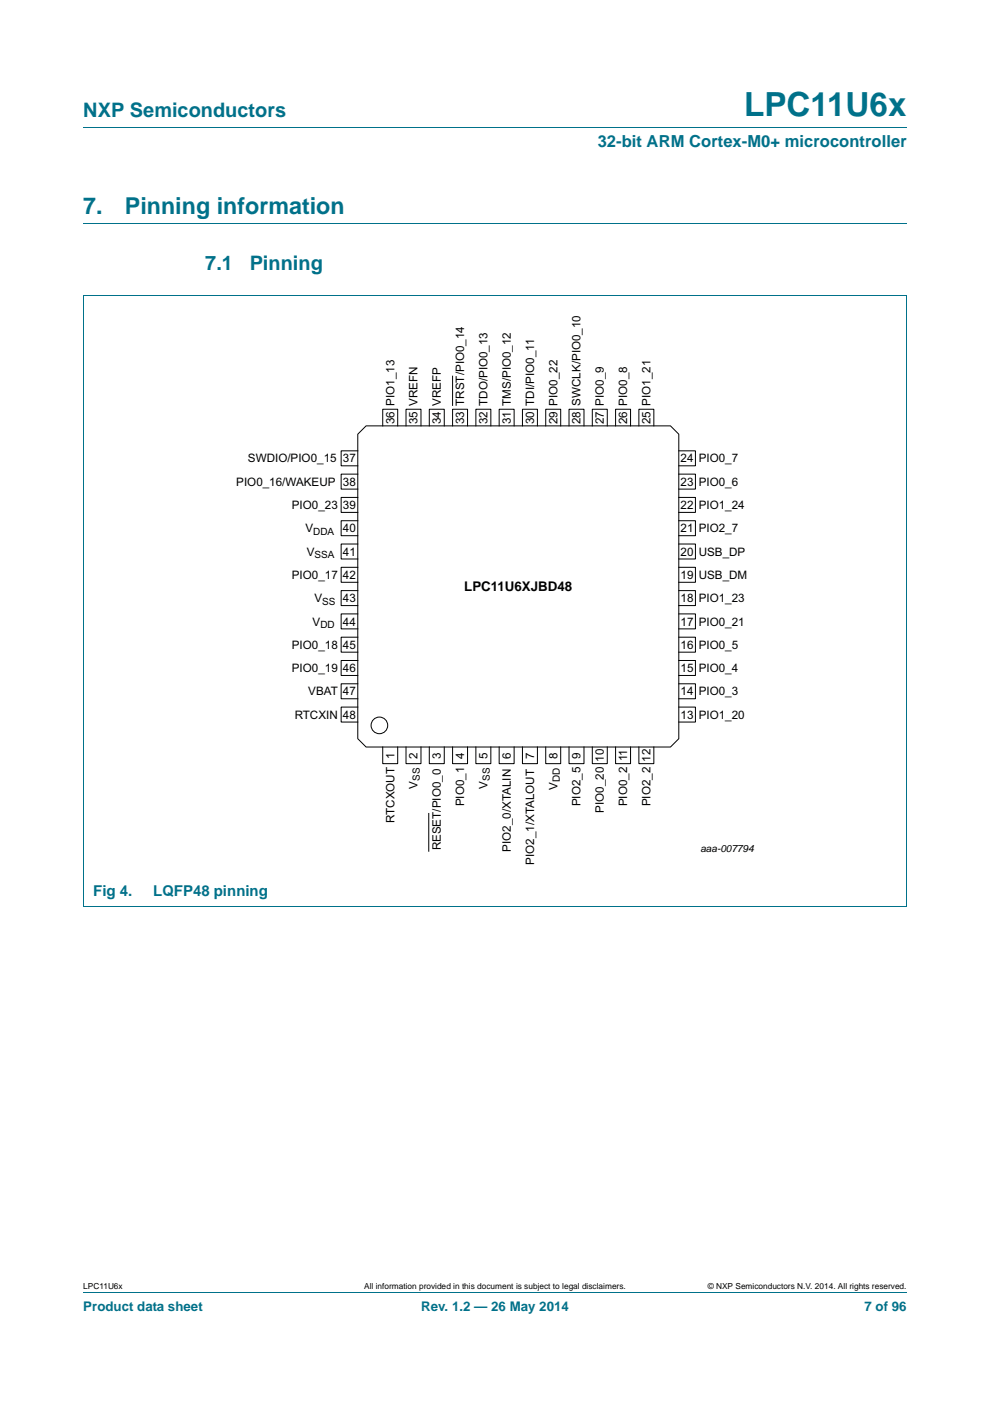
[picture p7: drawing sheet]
<svg xmlns="http://www.w3.org/2000/svg" width="210mm" height="297mm" viewBox="0 0 210 297" stroke-linecap="round" stroke-linejoin="round" font-family="sans-serif">
<path d="M17.7 27h174.6M17.7 47.4h174.6M17.6 62.6h174.7M17.7 62.7v129.4M192.3 62.7v129.4M17.6 192.2h174.7M17.7 273.9h174.6" fill="none" stroke="#00718a" stroke-width=".21"/>
<g fill="none" stroke="#000" stroke-width=".21">
<path d="M96 79.7v6.4M75.9 92.1l1.7-1.8h64.6l1.8 1.8v64.5l-1.8 1.8h-64.6l-1.7-1.8zM75.9 95.6h-3.5v3.2h3.5M81.2 90.3v-3.5h3.2v3.5M86.1 90.3v-3.5h3.2v3.5M91.1 90.3v-3.5h3.1v3.5M96 90.3v-3.5h3.2v3.5M100.9 90.3v-3.5h3.2v3.5M105.9 90.3v-3.5h3.1v3.5M110.8 90.3v-3.5h3.2v3.5M115.8 90.3v-3.5h3.1v3.5M120.7 90.3v-3.5h3.2v3.5"/>
<path d="M125.6 90.3v-3.5h3.2v3.5M130.6 90.3v-3.5h3.1v3.5M135.5 90.3v-3.5h3.2v3.5M144 95.6h3.5v3.2h-3.5M75.9 100.5h-3.5v3.2h3.5M75.9 105.5h-3.5v3.1h3.5M75.9 110.4h-3.5v3.2h3.5M75.9 115.3h-3.5v3.2h3.5M144 100.5h3.5v3.2h-3.5M144 105.5h3.5v3.1h-3.5M144 110.4h3.5v3.2h-3.5M144 115.3h3.5v3.2h-3.5"/>
<path d="M75.9 120.3h-3.5v3.2h3.5M75.9 125.2h-3.5v3.2h3.5M75.9 130.2h-3.5v3.1h3.5M75.9 135.1h-3.5v3.2h3.5M144 120.3h3.5v3.2h-3.5M144 125.2h3.5v3.2h-3.5M144 130.2h3.5v3.1h-3.5M144 135.1h3.5v3.2h-3.5M75.9 140h-3.5v3.2h3.5M75.9 145h-3.5v3.2h3.5M75.9 149.9h-3.5v3.2h3.5M81.2 158.4v3.5h3.2v-3.5"/>
<path d="M86.1 158.4v3.5h3.2v-3.5M91.1 158.4v3.5h3.1v-3.5M96 158.4v3.5h3.2v-3.5M100.9 158.4v3.5h3.2v-3.5M105.9 158.4v3.5h3.1v-3.5M110.8 158.4v3.5h3.2v-3.5M115.8 158.4v3.5h3.1v-3.5M120.7 158.4v3.5h3.2v-3.5M125.6 158.4v3.5h3.2v-3.5M130.6 158.4v3.5h3.1v-3.5M135.5 158.4v3.5h3.2v-3.5M144 140h3.5v3.2h-3.5"/>
<path d="M144 145h3.5v3.2h-3.5M144 149.9h3.5v3.2h-3.5M90.9 172.4v8.2"/>
<circle cx="80.5" cy="153.8" r="1.76"/>
</g>
<text font-size="7" fill="#00718a" x="157.8" y="24.6">LPC11U6x</text>
<g font-size="4.9" fill="#00718a">
<text x="17.7" y="45.4">7.</text>
<text x="26.5" y="45.4">Pinning information</text>
</g>
<g font-size="4.2" fill="#00718a">
<text x="17.7" y="24.9">NXP Semiconductors</text>
<text x="43.5" y="57.3">7.1</text>
<text x="53" y="57.3">Pinning</text>
</g>
<text font-size="3.5" fill="#00718a" x="126.8" y="31.1">32-bit ARM Cortex-M0+ microcontroller</text>
<g font-size="3.2" fill="#00718a">
<text x="19.8" y="190">Fig 4.</text>
<text x="32.5" y="190">LQFP48 pinning</text>
</g>
<text font-size="2.8" x="98.5" y="125.4">LPC11U6XJBD48</text>
<g font-size="2.8" fill="#00718a">
<text x="17.7" y="277.9">Product data sheet</text>
<text x="89.3" y="277.9">Rev. 1.2 — 26 May 2014</text>
<text x="183.4" y="277.9">7 of 96</text>
</g>
<g font-size="2.5">
<text x="83.6" y="89.9" transform="rotate(-90 83.6 89.9)">36 PIO1_13</text>
<text x="88.6" y="89.9" transform="rotate(-90 88.6 89.9)">35 VREFN</text>
<text x="93.5" y="89.9" transform="rotate(-90 93.5 89.9)">34 VREFP</text>
<text x="98.5" y="89.9" transform="rotate(-90 98.5 89.9)">33 TRST/PIO0_14</text>
<text x="103.4" y="89.9" transform="rotate(-90 103.4 89.9)">32 TDO/PIO0_13</text>
<text x="108.3" y="89.9" transform="rotate(-90 108.3 89.9)">31 TMS/PIO0_12</text>
<text x="113.3" y="89.9" transform="rotate(-90 113.3 89.9)">30 TDI/PIO0_11</text>
<text x="118.2" y="89.9" transform="rotate(-90 118.2 89.9)">29 PIO0_22</text>
<text x="123.2" y="89.9" transform="rotate(-90 123.2 89.9)">28 SWCLK/PIO0_10</text>
<text x="128.1" y="89.9" transform="rotate(-90 128.1 89.9)">27 PIO0_9</text>
<text x="133" y="89.9" transform="rotate(-90 133 89.9)">26 PIO0_8</text>
<text x="138" y="89.9" transform="rotate(-90 138 89.9)">25 PIO1_21</text>
<text x="52.6" y="98.1">SWDIO/PIO0_15</text>
<text x="72.7" y="98.1">37</text>
<text x="144.4" y="98.1">24 PIO0_7</text>
<text x="50.1" y="103">PIO0_16/WAKEUP</text>
<text x="61.9" y="107.9">PIO0_23</text>
<text x="72.7" y="103">38</text>
<text x="72.7" y="107.9">39</text>
<text x="144.4" y="103">23 PIO0_6</text>
<text x="144.4" y="107.9">22 PIO1_24</text>
<text x="64.8" y="112.9">V</text>
<text x="72.7" y="112.9">40</text>
<text x="144.4" y="112.9">21 PIO2_7</text>
<text x="65.1" y="117.8">V</text>
<text x="72.7" y="117.8">41</text>
<text x="144.4" y="117.8">20 USB_DP</text>
<text x="61.9" y="122.8">PIO0_17</text>
<text x="72.7" y="122.8">42</text>
<text x="144.4" y="122.8">19 USB_DM</text>
<text x="66.7" y="127.7">V</text>
<text x="72.7" y="127.7">43</text>
<text x="144.4" y="127.7">18 PIO1_23</text>
<text x="61.9" y="137.6">PIO0_18</text>
<text x="66.3" y="132.6">V</text>
<text x="72.7" y="132.6">44</text>
<text x="72.7" y="137.6">45</text>
<text x="144.4" y="132.6">17 PIO0_21</text>
<text x="144.4" y="137.6">16 PIO0_5</text>
<text x="61.9" y="142.5">PIO0_19</text>
<text x="72.7" y="142.5">46</text>
<text x="144.4" y="142.5">15 PIO0_4</text>
<text x="65.4" y="147.4">VBAT</text>
<text x="72.7" y="147.4">47</text>
<text x="144.4" y="147.4">14 PIO0_3</text>
<text x="62.5" y="152.4">RTCXIN</text>
<text x="72.7" y="152.4">48</text>
<text x="144.4" y="152.4">13 PIO1_20</text>
<text x="83.6" y="160.8" transform="rotate(-90 83.6 160.8)">1</text>
<text x="88.6" y="160.8" transform="rotate(-90 88.6 160.8)">2</text>
<text x="93.5" y="160.8" transform="rotate(-90 93.5 160.8)">3</text>
<text x="98.5" y="160.8" transform="rotate(-90 98.5 160.8)">4</text>
<text x="103.4" y="160.8" transform="rotate(-90 103.4 160.8)">5</text>
<text x="108.3" y="160.8" transform="rotate(-90 108.3 160.8)">6</text>
<text x="113.3" y="160.8" transform="rotate(-90 113.3 160.8)">7</text>
<text x="118.2" y="160.8" transform="rotate(-90 118.2 160.8)">8</text>
<text x="123.2" y="160.8" transform="rotate(-90 123.2 160.8)">9</text>
<text x="128.1" y="161.5" transform="rotate(-90 128.1 161.5)">10</text>
<text x="133" y="161.4" transform="rotate(-90 133 161.4)">11</text>
<text x="138" y="161.5" transform="rotate(-90 138 161.5)">12</text>
<text x="88.6" y="167.2" transform="rotate(-90 88.6 167.2)">V</text>
<text x="103.4" y="167.2" transform="rotate(-90 103.4 167.2)">V</text>
<text x="118.2" y="167.5" transform="rotate(-90 118.2 167.5)">V</text>
<text x="98.5" y="171" transform="rotate(-90 98.5 171)">PIO0_1</text>
<text x="123.2" y="171" transform="rotate(-90 123.2 171)">PIO2_5</text>
<text x="128.1" y="172.4" transform="rotate(-90 128.1 172.4)">PIO0_20</text>
<text x="133" y="171" transform="rotate(-90 133 171)">PIO0_2</text>
<text x="138" y="171" transform="rotate(-90 138 171)">PIO2_2</text>
<text x="83.6" y="174.5" transform="rotate(-90 83.6 174.5)">RTCXOUT</text>
<text x="93.5" y="180.3" transform="rotate(-90 93.5 180.3)">RESET/PIO0_0</text>
<text x="108.3" y="180.6" transform="rotate(-90 108.3 180.6)">PIO2_0/XTALIN</text>
<text x="113.3" y="183.3" transform="rotate(-90 113.3 183.3)">PIO2_1/XTALOUT</text>
</g>
<g font-size="2.1">
<text x="66.4" y="113.4">DDA</text>
<text x="66.7" y="118.3">SSA</text>
<text x="68.4" y="128.2">SS</text>
<text x="68" y="133.1">DD</text>
<text x="89.1" y="165.6" transform="rotate(-90 89.1 165.6)">SS</text>
<text x="103.9" y="165.6" transform="rotate(-90 103.9 165.6)">SS</text>
<text x="118.7" y="165.8" transform="rotate(-90 118.7 165.8)">DD</text>
<text x="148.5" y="180.6">aaa-007794</text>
</g>
<g font-size="1.8">
<text x="17.7" y="273.3">LPC11U6x</text>
<text x="77.2" y="273.3">All information provided in this document is subject to legal disclaimers.</text>
<text x="150.1" y="273.3">© NXP Semiconductors N.V. 2014. All rights reserved.</text>
</g>
</svg>
